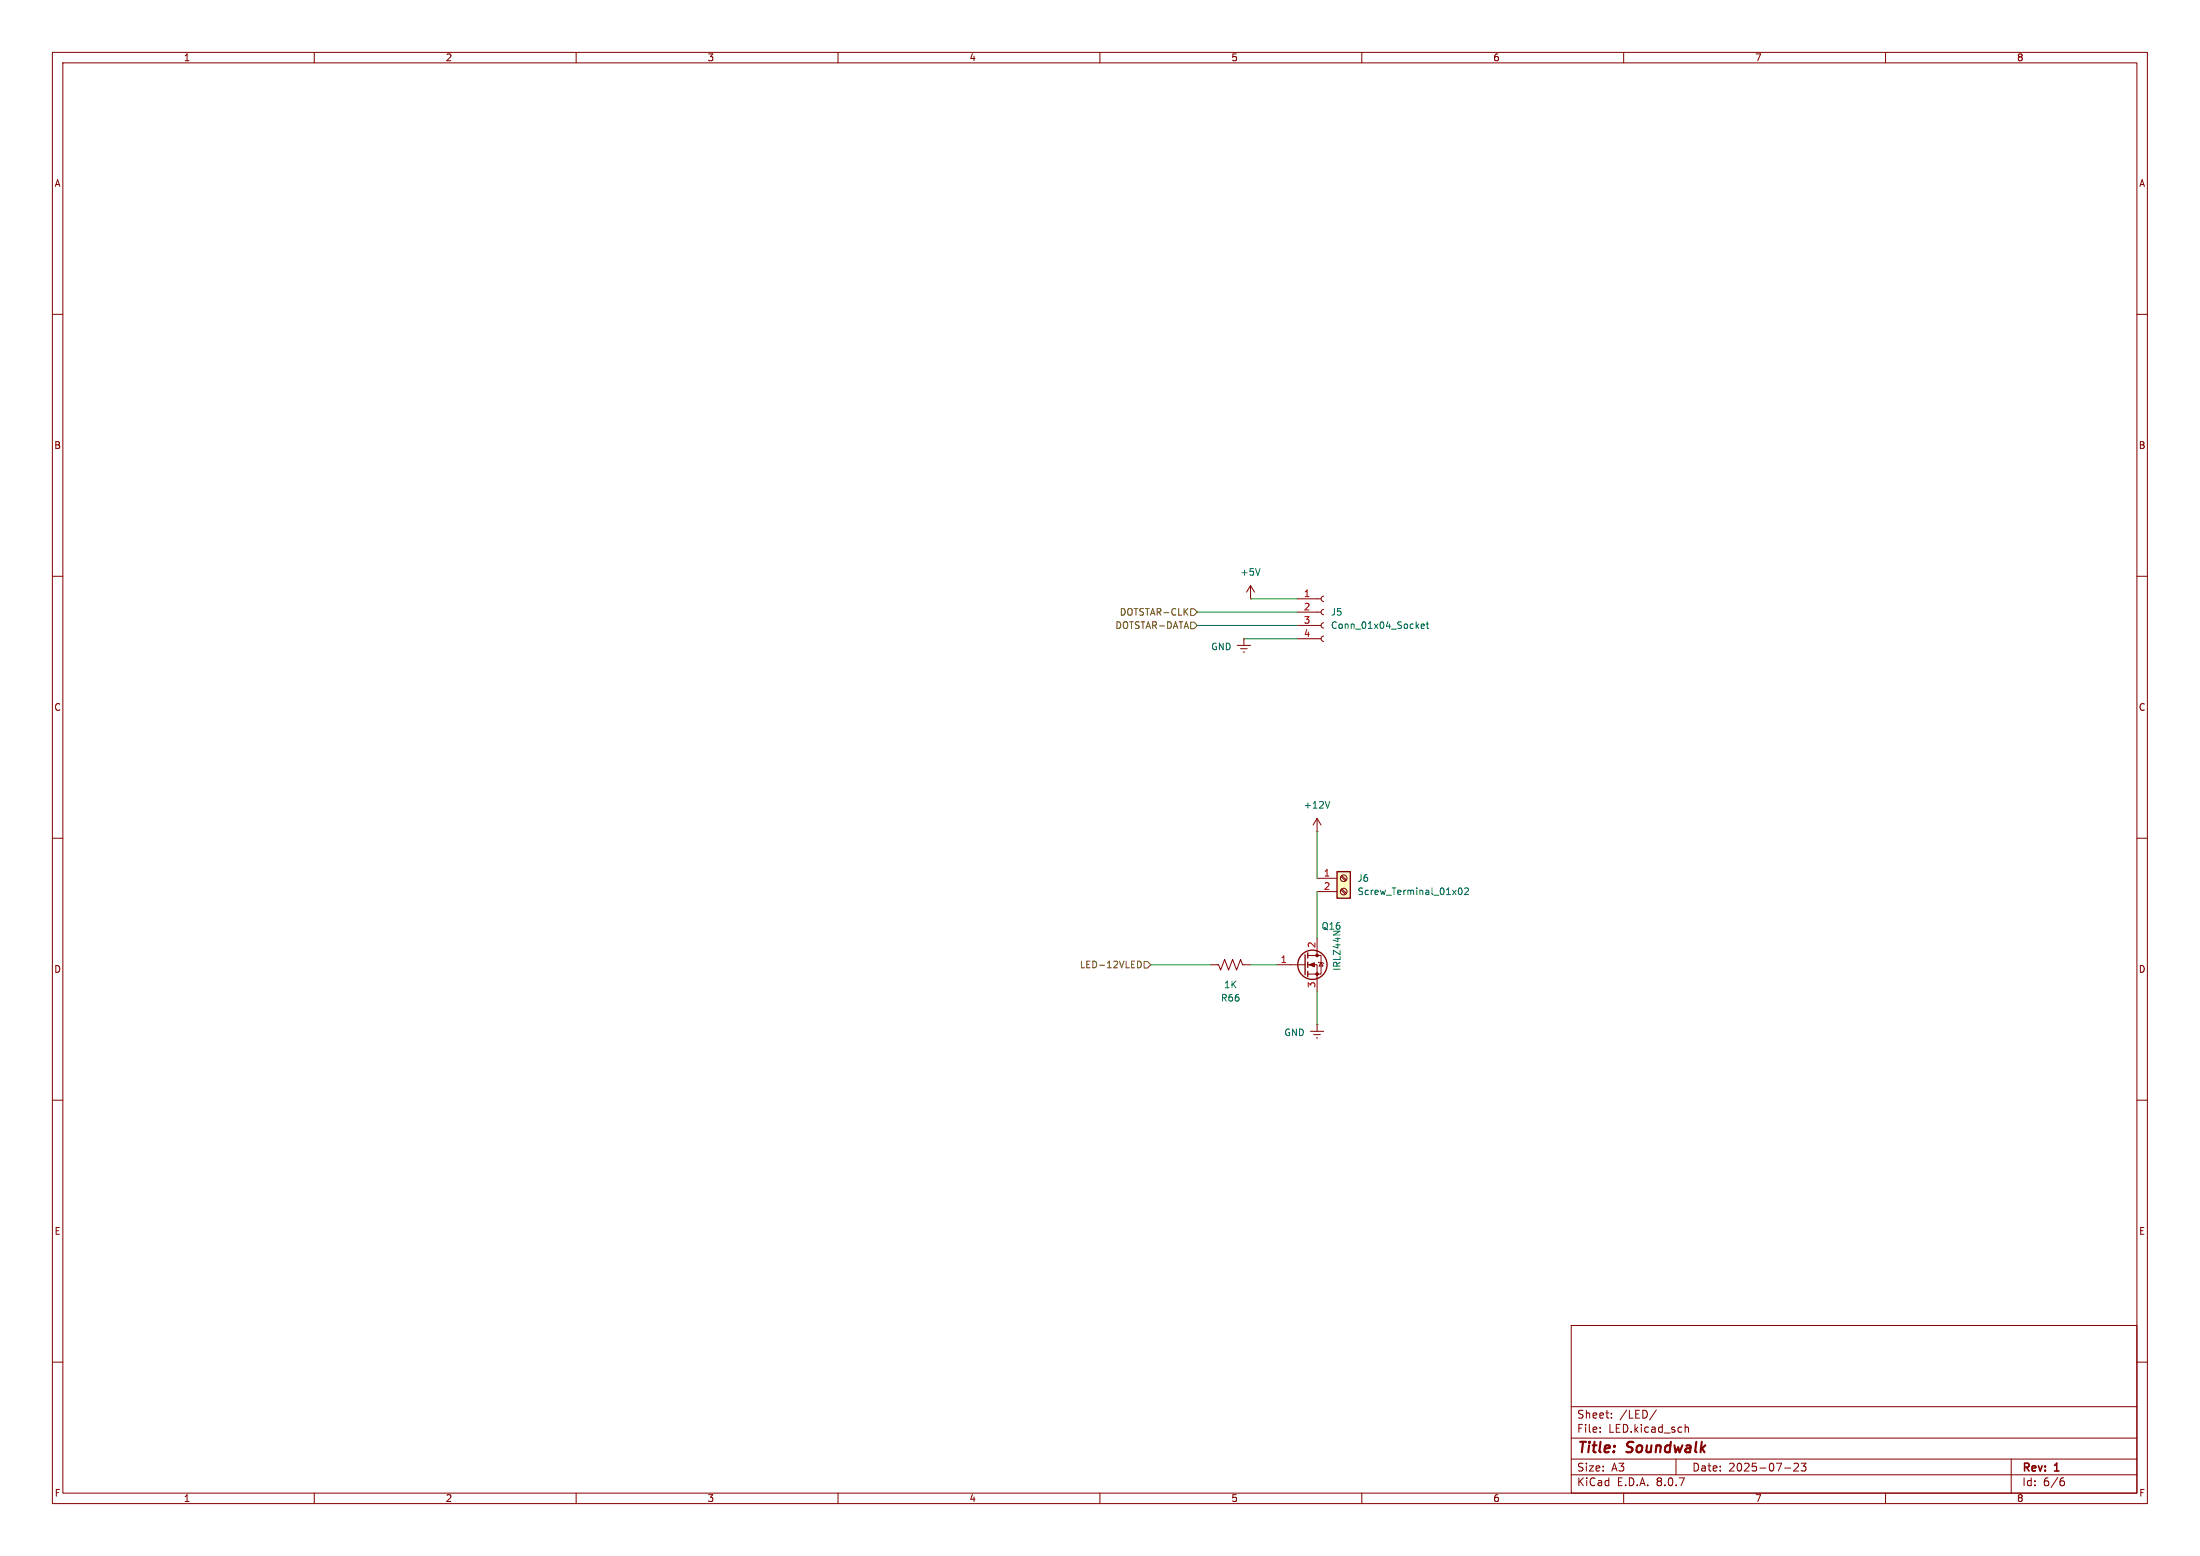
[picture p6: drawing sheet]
<svg xmlns="http://www.w3.org/2000/svg" width="297mm" height="210mm" viewBox="0 0 297 210" stroke-linecap="round" stroke-linejoin="round" font-family="sans-serif">
<g fill="none" stroke="#840000" stroke-width=".14">
<path d="M7.1 7.1h282.8v195.8h-282.8zM8.5 8.5h280v193h-280zM42.4 7.1v1.4M77.8 7.1v1.4M113.1 7.1v1.4M148.5 7.1v1.4M183.8 7.1v1.4M219.2 7.1v1.4M254.6 7.1v1.4M7.1 42.4h1.4M288.5 42.4h1.4M7.1 77.8h1.4"/>
<path d="M168.8 79l-.5 .9M168.8 79v1.8M168.8 79l.6 .9M288.5 77.8h1.4M167 87.1h1.8M167.5 87.6h.9M167.8 88h.2M167.9 86.2h.1M167.9 86.2v.9M168.8 80.8h.1M175.1 86.2h3.2M175.1 84.4h3.2"/>
<path d="M175.1 82.6h3.2M175.1 80.8h3.2M178.7 85.8l-.3 .2-.1 .2 .1 .3 .3 .1M178.7 84.1l-.3 .1-.1 .2 .1 .3 .3 .1M178.7 82.3l-.3 .1-.1 .2 .1 .3 .3 .1M178.7 80.5l-.3 .1-.1 .2 .1 .3 .3 .1M7.1 113.1h1.4M288.5 113.1h1.4M163.4 130.2h1.1l.3 .7 .5-1.4 .6 1.4 .5-1.4 .5 1.4 .6-1.4 .2 .7h1.1M172.4 130.2h3.8M176.5 130.2h1.3v3.6M176.5 129h1.8v2.5h-1.8"/>
<path d="M176.9 139.2h1.8M177.4 139.6h.9M177.8 138.3h.1M177.8 126.6v2.4M177.8 138.3v.9M178 129.9l.7 .1M178.3 129.9l.3 .5h-.5zM7.1 148.5h1.4M177.7 140.1h.2M288.5 148.5h1.4M212.1 178.9h76.4v22.6h-76.4zM7.1 183.8h1.4"/>
<path d="M212.1 199h76.4M212.1 196.9h76.4M212.1 194.1h76.4M212.1 189.9h76.4M216 193.2v.1M216 192.7v.1M217.5 191.3v.1M217.5 190.7v.1M223.6 190.3l-.9 1.4M226.3 196.9v2.1M227.5 192.2v1.1M227.5 192.7l.1-.1 .3 .1v.6"/>
<path d="M240.9 198.1h.8M242.2 197.6l.4-.1 .1 .1 .1 .2-.7 .7h.7M243.2 197.5h.6l-.3 .4 .3 .1v.4l-.2 .1-.4-.1M271.5 196.9v4.6M278.3 199.9h.3l.1 .2v.3l-.4 .1M278.6 199.5h-.3M288.5 183.8h1.4M42.4 201.5v1.4M77.8 201.5v1.4M113.1 201.5v1.4M148.5 201.5v1.4M183.8 201.5v1.4"/>
<path d="M219.2 201.5v1.4M254.6 201.5v1.4"/>
</g>
<g fill="none" stroke="#840000" stroke-width=".18">
<path d="M176.2 128.9v2.7M176.5 128.6v.7M176.5 129.9v.7M176.5 131.1v.7"/>
<circle cx="177.2" cy="130.2" r="1.98"/>
</g>
<g fill="#840000" stroke="#840000" stroke-width=".14">
<path d="M176.7 130.2l.7-.3v.6z"/>
<circle cx="177.8" cy="131.5" r=".18"/>
<circle cx="177.8" cy="129" r=".18"/>
</g>
<path d="M170.1 76.7l-.3 .9M191.9 84.5l.4-.1v-.1l-.3-.1-.1 .2v.4h.4M192.6 84.2h.3M192.7 83.9v.8l.2 .1M180.9 125.7l-.9 .5" fill="none" stroke="#006464" stroke-width=".14"/>
<path d="M180.5 117.6h1.8v3.6h-1.8z" fill="#ffffc2"/>
<path d="M180.5 117.6h1.8v3.6h-1.8z" fill="none" stroke="#840000" stroke-width=".18"/>
<g fill="none" stroke="#840000" stroke-width=".14">
<path d="M177.8 112.3h.1M177.8 118.5h2.7M177.8 110.5l-.5 .9M177.8 110.5v1.8M177.8 110.5l.5 .9M181 118.3l.6 .6M181.1 120l.7 .6M181.1 118.2l.7 .6M177.8 120.3h2.7M181 120.1l.6 .6"/>
<circle cx="181.4" cy="118.5" r=".45"/>
<circle cx="181.4" cy="120.3" r=".45"/>
</g>
<path d="M179.5 108.2l-.3 .9M197 119.9l.1-.1a.48 .48 0 0 1 .3 .5 .48 .48 0 0 1-.3 .4l-.2-.3zM197.7 119.9l.4-.1 .1 .3-.5 .6h.5" fill="none" stroke="#006464" stroke-width=".14"/>
<path d="M160 82.5l.4 .5M160.4 82.1l-.5 .5M160.7 84h.5l.4 .4-.4 .5h-.5zM160.7 82.2h.5l.4 .4-.4 .5h-.5zM153.6 129.7a.45 .45 0 0 1 .5 .5 .45 .45 0 0 1-.5 .4M154.5 129.8h.4l.5 .4-.5 .5h-.4z" fill="none" stroke="#725600" stroke-width=".14"/>
<path d="M161.6 84.4h13.5M161.6 82.6h13.5M167.9 86.2h7.2M168.8 80.8h6.3M177.8 112.3v6.2M155.4 130.2h8M168.8 130.2h3.6M177.8 120.3v6.3M177.8 133.8v4.5" fill="none" stroke="#009600" stroke-width=".14"/>
<g font-size="2" fill="#840000">
<text x="212.8" y="196.5">Title:</text>
<text x="219.7" y="196.5">Soundwalk</text>
</g>
<g font-size="1.5" fill="#840000">
<text x="212.8" y="191.6">Sheet:</text>
<text x="218.6" y="191.6">/LED/</text>
<text x="212.8" y="193.5">File:</text>
<text x="217.1" y="193.5">LED.kicad_sch</text>
<text x="212.8" y="200.7">KiCad</text>
<text x="212.8" y="198.7">Size:</text>
<text x="217.5" y="198.7">A3</text>
<text x="218.3" y="200.7">E.D.A.</text>
<text x="223.7" y="200.7">8.0.7</text>
<text x="228.4" y="198.7">Date:</text>
<text x="233.3" y="198.7">2025-07-23</text>
<text x="272.9" y="198.9">Rev:</text>
<text x="272.9" y="200.7">Id:</text>
<text x="275.8" y="200.7">6/6</text>
<text x="277.4" y="198.9">1</text>
</g>
<g font-size="1.3" fill="#840000">
<text x="24.7" y="8.4">1</text>
<text x="60.1" y="8.4">2</text>
<text x="95.5" y="8.4">3</text>
<text x="130.8" y="8.4">4</text>
<text x="166.2" y="8.4">5</text>
<text x="201.5" y="8.4">6</text>
<text x="236.9" y="8.4">7</text>
<text x="272.2" y="8.4">8</text>
<text x="7.3" y="25.4">A</text>
<text x="288.7" y="25.4">A</text>
<text x="7.2" y="60.7">B</text>
<text x="288.7" y="60.7">B</text>
<text x="7.2" y="96.1">C</text>
<text x="288.7" y="96.1">C</text>
<text x="7.2" y="131.4">D</text>
<text x="288.7" y="131.4">D</text>
<text x="7.3" y="166.8">E</text>
<text x="288.7" y="166.8">E</text>
<text x="7.3" y="202.1">F</text>
<text x="24.7" y="202.9">1</text>
<text x="60.1" y="202.9">2</text>
<text x="95.5" y="202.9">3</text>
<text x="130.8" y="202.9">4</text>
<text x="166.2" y="202.9">5</text>
<text x="201.5" y="202.9">6</text>
<text x="236.9" y="202.9">7</text>
<text x="272.2" y="202.9">8</text>
<text x="288.7" y="202.1">F</text>
</g>
<g font-size="1.3" fill="#006464">
<text x="167.4" y="77.8">+5V</text>
<text x="179.6" y="83.2">J5</text>
<text x="163.4" y="87.9">GND</text>
<text x="179.6" y="85">Conn_01x04_Socket</text>
<text x="175.9" y="109.3">+12V</text>
<text x="183.2" y="119.1">J6</text>
<text x="178.4" y="125.6">Q16</text>
<text x="183.2" y="120.9">Screw_Terminal_01x02</text>
<text x="181.1" y="131.1" transform="rotate(-90 181.1 131.1)">IRLZ44N</text>
<text x="164.8" y="135.3">R66</text>
<text x="165.2" y="133.5">1K</text>
<text x="173.3" y="140">GND</text>
</g>
<g font-size="1.3" fill="#725600">
<text x="151.1" y="83.2">DOTSTAR-CLK</text>
<text x="150.5" y="85">DOTSTAR-DATA</text>
<text x="145.7" y="130.8">LED-12VLED</text>
</g>
<g font-size="1.3" fill="#a90000">
<text x="176" y="80.6">1</text>
<text x="176" y="82.4">2</text>
<text x="176" y="84.2">3</text>
<text x="176" y="86">4</text>
<text x="178.7" y="118.4">1</text>
<text x="178.7" y="120.2">2</text>
<text x="172.8" y="130">1</text>
<text x="177.6" y="128" transform="rotate(-90 177.6 128)">2</text>
<text x="177.6" y="133.4" transform="rotate(-90 177.6 133.4)">3</text>
</g>
</svg>
